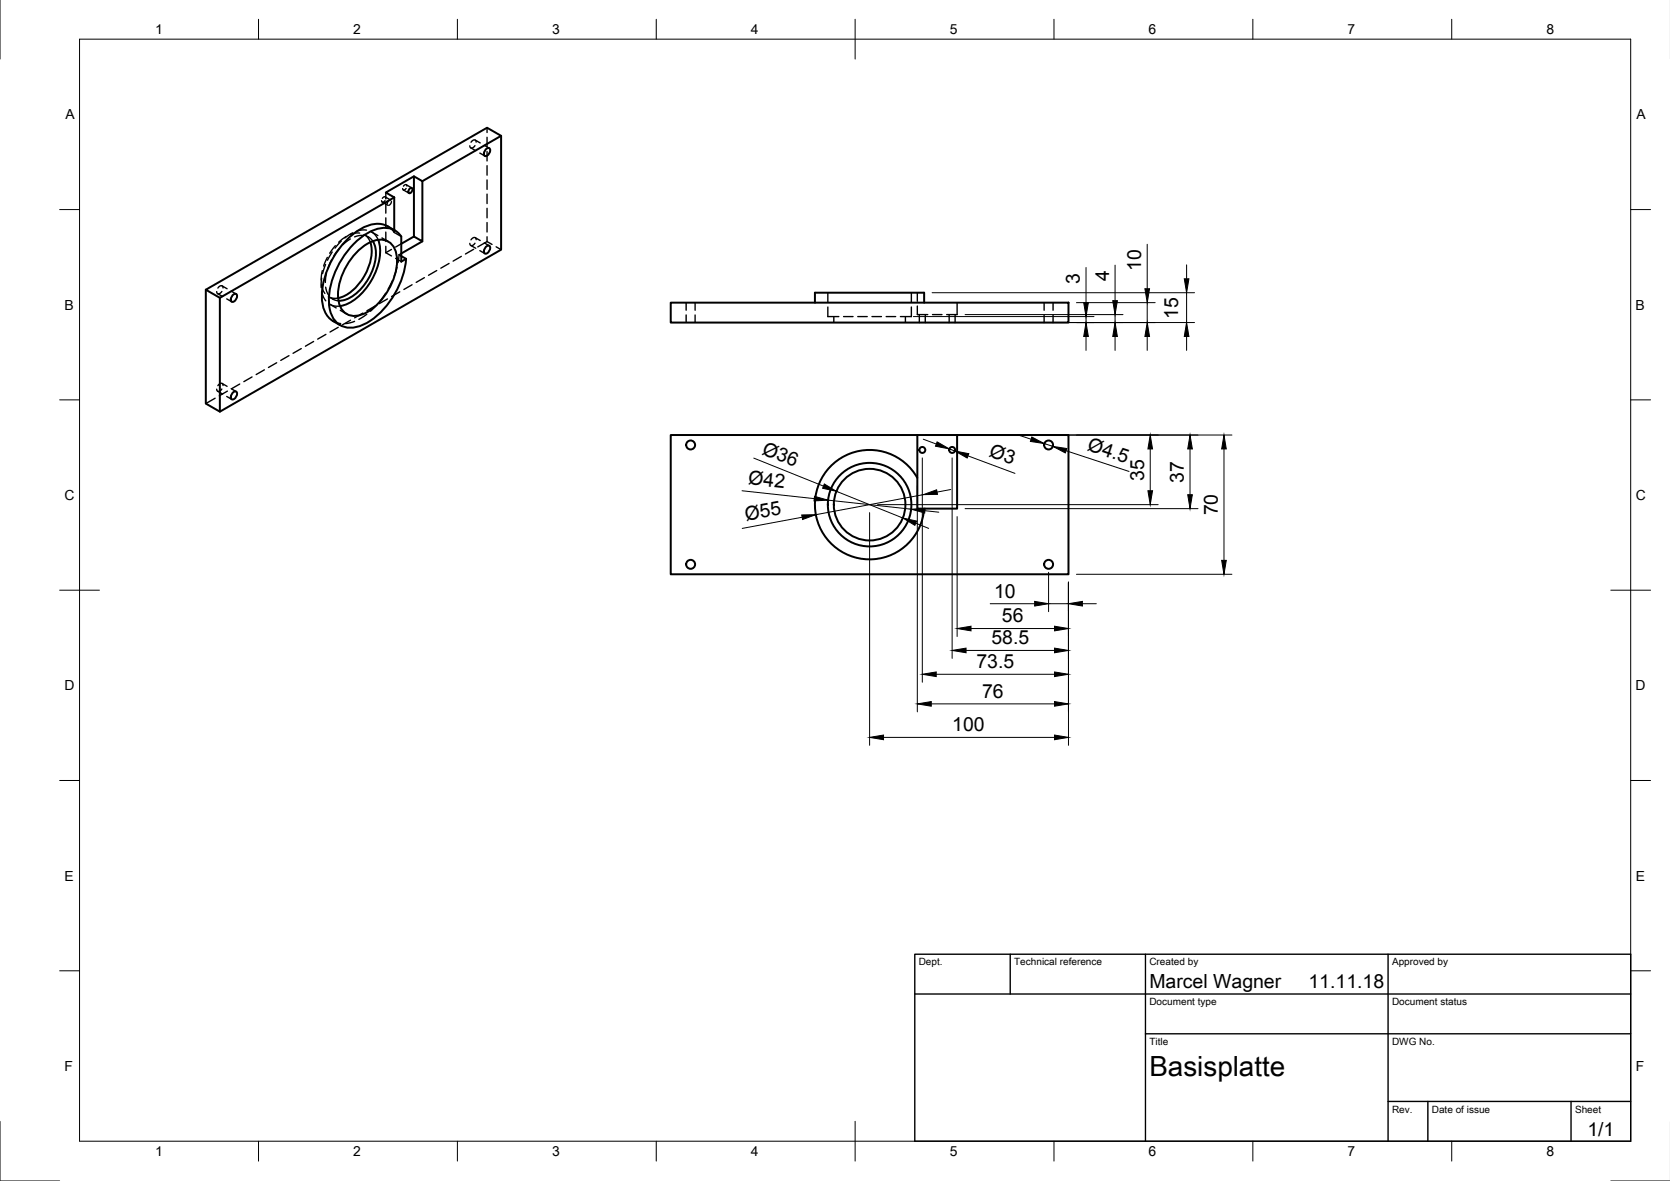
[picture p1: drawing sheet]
<svg xmlns="http://www.w3.org/2000/svg" width="420mm" height="297mm" viewBox="0 0 420 297" stroke-linecap="round" stroke-linejoin="round" font-family="sans-serif">
<!-- layer: Visible -->
<g fill="none" stroke="#000" stroke-width=".5">
<path d="M122.2 37.6l.3-.3h.6a1.3 1.3 0 0 1-1.1 1.9 1.13 1.13 0 0 1 .2-1.6zM126.1 34.2v28.6l-70.8 40.7v-28.6M99.2 49.6v8.3M99.3 57.9a7 7 0 0 0-8.6-.3 21.1 21.1 0 0 0-9.7 18.1 6.8 6.8 0 0 0 4.6 6.1M103 47.5l.5-.3a.76 .76 0 0 1 .1 .9 .76 .76 0 0 1-.8 .4v-.5zM104.1 44.3l2.2 1.3v15.1l-2.2-1.2zM104.1 44.3l-7 4.1 2.1 1.2M104.1 59.5l-3.1 1.8M106.3 45.6l19.8-11.4-3.6-2.1-70.7 40.8 3.5 2 43.9-25.3M51.8 72.9v28.6l3.5 2M58.5 74.2l.4-.2 .5-.1a1.3 1.3 0 0 1-1.1 2 1.13 1.13 0 0 1 .2-1.7zM89 61.4a10.7 10.7 0 0 1 8.8-4 4.7 4.7 0 0 1 3.2 2.1v6.3l1.2-.7a21.5 21.5 0 0 1-10.2 16.3 5.9 5.9 0 0 1-7.7-.7 10.4 10.4 0 0 1-1.1-8.7 22.9 22.9 0 0 1 5.8-10.6z"/>
<path d="M89.8 63.4a8.7 8.7 0 0 1 6.7-3.1 4.2 4.2 0 0 1 3.3 4.1 15.7 15.7 0 0 1-8.4 14.6 4.2 4.2 0 0 1-6.3-3.6 15.7 15.7 0 0 1 4.7-12zM93.2 60.9a12.1 12.1 0 0 1-3.3 11l-1.3 1.3-1.4 1-2.1 .8M93.8 60.7a8.8 8.8 0 0 1-.5 8.3 11.2 11.2 0 0 1-7.4 6.6h-.7M95.1 60.3a12.8 12.8 0 0 1-2.3 11.2 12 12 0 0 1-7.3 5.5M101 64.4l1.2 .7M106.3 60.7l-5.3 3.1M122.2 62.1l.3-.2 .6-.1a1.3 1.3 0 0 1-1.1 2 1.13 1.13 0 0 1 .2-1.7zM168.8 76.1h100v5h-100zM205 76.1v-2.5h27.5v2.5M58.5 98.8l.4-.3h.5a1.3 1.3 0 0 1-1.1 1.9 1.13 1.13 0 0 1 .2-1.6zM168.8 109.4h100v35h-100zM230.8 109.4v18.5h10v-18.5"/>
<path d="M230.8 120.2a13.8 13.8 0 0 0-22.3-2.5 13.8 13.8 0 0 0 4.9 21.9 13.8 13.8 0 0 0 19.1-11.7"/>
<circle cx="173.8" cy="111.9" r="1.13"/>
<circle cx="232" cy="113.2" r=".75"/>
<circle cx="239.6" cy="113.2" r=".75"/>
<circle cx="263.8" cy="111.9" r="1.13"/>
<circle cx="218.8" cy="126.9" r="9"/>
<circle cx="218.8" cy="126.9" r="10.5"/>
<circle cx="173.8" cy="141.9" r="1.13"/>
<circle cx="263.8" cy="141.9" r="1.13"/>
</g>
<!-- layer: Hidden -->
<g fill="none" stroke="#000" stroke-width=".35">
<path d="M118.4 37.2l1.3 .7M119.5 36.6l-.8 .6-.4-.1-.1-.4M119.6 35.2l1.2 .8M119.8 35.7l-.1-.4-.4-.1-.8 .6M120.7 38.5l1.3 .7M121.8 36.5l1.3 .8M122.5 32.1v1.2M122.5 34.5v2.4M122.5 38.1v2.4M87.1 59.5l-1.9 1.4M88.7 58.6l-1.9 1.2M90.5 58.6h-1.1l-1.2 .4"/>
<path d="M91.5 59.2h-1l-1.3 .4M92.2 57.9h-1.2l-1.1 .2M92.7 59.6l1.1 1.1M92.7 59.6l-1.1-.6 .9 .8 .7 1.1M93.3 58.2l1 .8 .8 1.3M93.5 58.3l1.6 .9M96.1 59.8l1.6 1M96.2 50.8l1.4 .8M96.9 50.5l-.6 .4-.3-.4M96.9 49.5l1.4 .8M97.1 49.9l-.3-.4-.6 .4M97.1 48.4v1.6"/>
<path d="M97.1 51.2v2.4M97.1 54.8v2.4M97.1 58.4v2.4M97.6 56.9l.8 .6 .8 1M98.1 50.3l-.5 .4-.2 .6M98.5 50.7l-.2 .6-.5 .4M99.2 57.9v.6M99.2 58.5l1.8 1M101.5 47.8l1.4 .8M102.2 47.4l-.6 .4-.3-.4M102.2 46.5l1.4 .8M102.4 46.8l-.3-.4-.6 .4"/>
<path d="M119.6 59.8l1.2 .7M122.5 41.7v2.4M122.5 45.3v2.3M122.5 48.8v2.4M122.5 52.4v2.4M122.5 56v2.4M122.5 59.5v1.3M54.8 73.9l1.2 .7M55.8 73.3l-.8 .6-.4-.1-.1-.5M55.9 71.9l1.2 .7M56.1 72.4l-.1-.4-.3-.1-.9 .6M57 75.2l1.3 .7"/>
<path d="M58.2 73.2l1.2 .7M80.9 71.6l.3 1.3 .5 .9M80.9 70l-.1 2.3M81 73.5l.4 1.2 .6 1M81.1 68.1l-.3 2.3M81.9 66.5l-.7 2.3M81.9 72.2l.4 1.3 .5 .9M82.2 68.7l-.3 2.3M82.4 64.7l-1 2.2M82.8 76.5l1.3 .5h1.4M83 76.5l1.6 1M83.4 65.4l-.9 2.1"/>
<path d="M83.6 63.4l-1.2 2M84.4 61.8l-1.4 1.9M85.1 75h-1.3l-1.2-.4 1.5 .8 1.1 .2M85.4 62.4l-1.4 1.9M85.6 78.1l1.6 .9M85.9 60.6l-1.6 1.8M88.1 60.1l-1.8 1.4M91.3 78.8l-2.1 1.1M92.3 79l-2 1.3M94.4 77l-2.1 1.2M94.9 76.6l-1.7 1.7M97 73.7l-1.3 2"/>
<path d="M97.1 63.6l1.4 .8M97.1 61.9v1.7M97.5 75.2l-2.1 1.2M98.5 62.7l-1.4 .9M98.7 70.6l-1.1 2.1M99.5 65l1.5 .8M99.9 67.2l-.7 2.3M100.4 64.1l-.2 2M100.4 64.1l.6 .3M100.6 73.4l-2.1 1.2M101 63.8l-.6 .3M101 61.3l-1.5 .8"/>
<path d="M103.7 71.6l-2.1 1.2M106.8 69.8l-2.1 1.2M109.9 68.1l-2.1 1.1M113 66.3l-2.1 1.2M116.1 64.5l-2.1 1.2M118.4 61.7l1.3 .7M119.2 62.7l-2.1 1.2M119.5 61.2l-.8 .6-.4-.2-.1-.4M119.8 60.3l-.1-.4-.4-.2-.8 .6M120.7 63l1.3 .8M121.8 61.1l1.3 .7M122.5 60.8l1.3 .7"/>
<path d="M122.5 60.8l-2.3 1.3M124.8 62.1l1.3 .7M172.6 76.1v1.9M172.6 79.2v1.9M174.9 76.1v1.9M174.9 79.2v1.9M208.3 77.2v2.4h2.7M208.3 73.6v2.4M209.8 79.6v1.5M212.2 79.6h2.4M215.8 79.6h2.4M219.4 79.6h2.4"/>
<path d="M223 79.6h2.3M227.8 79.6v1.5M229.3 77.2v2.4h-2.8M229.3 73.6v2.4M230.8 73.6v2.2M230.8 77v2.1h2.6M231.3 79.1v2M232.8 79.1v2M234.6 79.1h2.4M238.8 79.1v2M240.3 79.1v2M240.8 76.1v3h-2.6"/>
<path d="M262.7 76.1v1.9M262.7 79.2v1.9M264.9 76.1v1.9M264.9 79.2v1.9M54.8 98.4l1.2 .7M55.8 97.8l-.8 .6-.4-.1-.1-.4M55.9 96.4l1.2 .8M56.1 97l-.1-.4-.3-.2-.9 .6M57 99.7l1.3 .7M57.2 98.4l-2 1.2M58.2 97.8l1.2 .7M60.3 96.6l-2.1 1.2"/>
<path d="M63.4 94.8l-2.1 1.2M66.5 93l-2.1 1.2M69.6 91.2l-2.1 1.2M72.7 89.5l-2.1 1.1M75.8 87.7l-2.1 1.2M78.9 85.9l-2.1 1.2M82 84.1l-2.1 1.2M83.8 80.8l1.9 .6M85.1 82.3l-2.1 1.2M88.2 80.5l-2.1 1.2M89.2 80.8l-2.3 .6M54.1 100.2l-2.3 1.3"/>
</g>
<!-- layer: Border -->
<g fill="none" stroke="#000" stroke-width=".25">
<path d="M0 -.1v15M20 9.9h390.3v277.1h-390.3zM65 4.8v5.1M115.1 4.8v5.1M165.1 4.8v5.1M215.1 4.8v10.1M265.2 4.8v5.1M315.2 4.8v5.1M365.2 4.8v5.1M15 52.7h5M410.3 52.7h5M15 100.6h5"/>
<path d="M410.3 100.6h5M15 148.4h10M405.3 148.4h10M15 196.3h5M410.3 196.3h5M15 244.2h5M410.3 244.2h5M0 282v15h15M65 287v5M115.1 287v5M165.1 287v5M215.1 282v10"/>
<path d="M265.2 287v5M315.2 287v5M365.2 287v5M405.3 297h14.9"/>
</g>
<!-- layer: TitleBlock -->
<path d="M230.2 240h180.1v47h-180.1zM230.2 250h180.1M254.2 240v10M288.2 240v47M349.2 240v47M288.2 260h122.1M349.2 277h61.1M359.2 277v10M395.3 277v10" fill="none" stroke="#000" stroke-width=".35"/>
<!-- layer: Dimensions -->
<g fill="none" stroke="#000" stroke-width=".25">
<path d="M229.8 79.6h45.4M234.5 73.6h66M242.8 79.1h39.7M270.8 76.1h19.8M273.2 67.3v8.8M273.2 79.6v1.5M280.5 66.7v8.9M280.5 79.1v2M288.6 61.4v11.2M288.6 76.1v5M298.5 66.6v3.5M298.5 73.6v7.5"/>
<path d="M229.8 81.1h70.7M273.2 84.6v3.5M280.5 84.6v3.5M288.6 84.6v3.5M298.5 84.6v3.5M189.6 115.2l17.6 7.1M232 115.2v56.4M232.3 110.5l3.3 1.2M232.8 109.4h77.1M238.8 112.9l1.5 .5M239.5 115.2v50.4M243.5 114.7l11.9 4.4"/>
<path d="M256.1 109.4l3.3 1.1M262.7 111.6l2.2 .7M268.2 113.4l15.9 5.2M289.4 112.9v10.5M299.4 112.9v11.5M307.9 112.9v28M186.7 123.4l18.2 2M201.8 130.1l-15.1 2.8M208.3 125.8l20.9 2.3M210.4 123.6l16.7 6.7M218.8 128.9v58.6M220.8 126.9h70.6"/>
<path d="M230.4 131.6l3.2 1.3M230.8 122.2v56.8M232.3 124.4l-27 5.1M232.7 128.4l3.5 .4M239.2 123.1l-3.4 .7M240.8 129.9v30.2M242.8 127.9h58.6M244.3 158.1h21M249.1 151.8h11.2M263.8 143.9v9.9M263.8 151.8h5M268.8 146.4v41.1"/>
<path d="M270.8 144.4h39.1M272.3 151.8h3.5M234.3 177h31M235.5 169.6h29.8M243.1 163.6h22.2M222.3 185.5h43"/>
</g>
<g fill="#000" stroke="#000" stroke-width=".25">
<path d="M272.7 76.1h1.1l-.6 3.5zM280 75.6h1.1l-.6 3.5zM288 72.6h1.2l-.6 3.5zM298 70.1h1.1l-.6 3.5zM273.2 81.1l.6 3.5h-1.1zM280.5 81.1l.6 3.5h-1.1zM288.6 81.1l.6 3.5h-1.2zM298.5 81.1l.6 3.5h-1.1zM235.8 111.1l3 1.8-3.4-.7zM240.3 113.4l3.4 .7-.4 1.1zM259.6 109.9l3.1 1.7-3.5-.6zM264.9 112.3l3.5 .5-.4 1.1z"/>
<path d="M289.4 109.4l.6 3.5h-1.2zM299.4 109.4l.6 3.5h-1.2zM307.9 109.4l.6 3.5h-1.1zM201.7 129.5h3.6l-3.4 1.2zM204.9 124.8l3.4 1-3.5 .2zM207.4 121.7l3 1.9-3.4-.8zM227.1 130.3l3.5 .8-.4 1zM229.2 128.1l3.6-.2-.2 1.1zM232.3 124.4l3.3-1.2 .3 1.1zM288.8 123.4h1.2l-.6 3.5zM298.8 124.4h1.2l-.6 3.5zM240.8 158.1l3.5-.6v1.2z"/>
<path d="M260.3 151.3l3.5 .5-3.5 .6zM265.3 157.5l3.5 .6-3.5 .6zM268.8 151.8l3.5-.5v1.1zM307.4 140.9h1.1l-.6 3.5zM230.8 177l3.5-.5v1.1zM232 169.6l3.5-.6v1.2zM239.5 163.6l3.6-.6v1.2zM265.3 176.5l3.5 .5-3.5 .6zM265.3 163l3.5 .6-3.5 .6zM265.3 169l3.5 .6-3.5 .6zM218.8 185.5l3.5-.6v1.1zM265.3 184.9l3.5 .6-3.5 .5z"/>
</g>
<text font-size="7" x="289.2" y="270.5">Basisplatte</text>
<g font-size="4.9">
<text x="271.7" y="71.3" transform="rotate(-90 271.7 71.3)">3</text>
<text x="279" y="70.7" transform="rotate(-90 279 70.7)">4</text>
<text x="287.1" y="68.1" transform="rotate(-90 287.1 68.1)">10</text>
<text x="296.4" y="80.3" transform="rotate(-90 296.4 80.3)">15</text>
<text x="273.3" y="113.2" transform="rotate(18 273.3 113.2)">Ø4.5</text>
<text x="191.5" y="114.1" transform="rotate(22 191.5 114.1)">Ø36</text>
<text x="248.7" y="114.7" transform="rotate(20 248.7 114.7)">Ø3</text>
<text x="188.2" y="121.8" transform="rotate(6 188.2 121.8)">Ø42</text>
<text x="287.8" y="120.9" transform="rotate(-90 287.8 120.9)">35</text>
<text x="297.9" y="121.4" transform="rotate(-90 297.9 121.4)">37</text>
<text x="187.7" y="131" transform="rotate(-11 187.7 131)">Ø55</text>
<text x="306.4" y="129.6" transform="rotate(-90 306.4 129.6)">70</text>
<text x="250.1" y="150.3">10</text>
<text x="252.1" y="156.5">56</text>
<text x="249.4" y="162">58.5</text>
<text x="245.7" y="168">73.5</text>
<text x="247.1" y="175.5">76</text>
<text x="239.6" y="183.9">100</text>
<text x="289.2" y="248.5">Marcel Wagner</text>
<text x="329.2" y="248.5">11.11.18</text>
<text x="399.4" y="285.6">1/1</text>
</g>
<g font-size="3.5">
<text x="39" y="8.6">1</text>
<text x="88.9" y="8.6">2</text>
<text x="138.9" y="8.6">3</text>
<text x="188.9" y="8.6">4</text>
<text x="239" y="8.6">5</text>
<text x="288.9" y="8.6">6</text>
<text x="339" y="8.6">7</text>
<text x="389.1" y="8.6">8</text>
<text x="16.4" y="30">A</text>
<text x="411.7" y="30">A</text>
<text x="16.2" y="77.9">B</text>
<text x="411.5" y="77.9">B</text>
<text x="16.3" y="125.8">C</text>
<text x="411.5" y="125.8">C</text>
<text x="16.2" y="173.6">D</text>
<text x="411.5" y="173.6">D</text>
<text x="16.3" y="221.5">E</text>
<text x="411.5" y="221.5">E</text>
<text x="16.3" y="269.4">F</text>
<text x="411.5" y="269.4">F</text>
<text x="39" y="290.8">1</text>
<text x="88.9" y="290.8">2</text>
<text x="138.9" y="290.8">3</text>
<text x="188.9" y="290.8">4</text>
<text x="239" y="290.8">5</text>
<text x="288.9" y="290.8">6</text>
<text x="339" y="290.8">7</text>
<text x="389.1" y="290.8">8</text>
</g>
<g font-size="2.5">
<text x="231.2" y="242.8">Dept.</text>
<text x="255.2" y="242.8">Technical reference</text>
<text x="289.2" y="242.8">Created by</text>
<text x="350.2" y="242.8">Approved by</text>
<text x="289.2" y="252.8">Document type</text>
<text x="350.2" y="252.8">Document status</text>
<text x="289.2" y="262.8">Title</text>
<text x="350.2" y="262.8">DWG No.</text>
<text x="350.2" y="279.8">Rev.</text>
<text x="360.2" y="279.8">Date of issue</text>
<text x="396.3" y="279.8">Sheet</text>
</g>
</svg>
